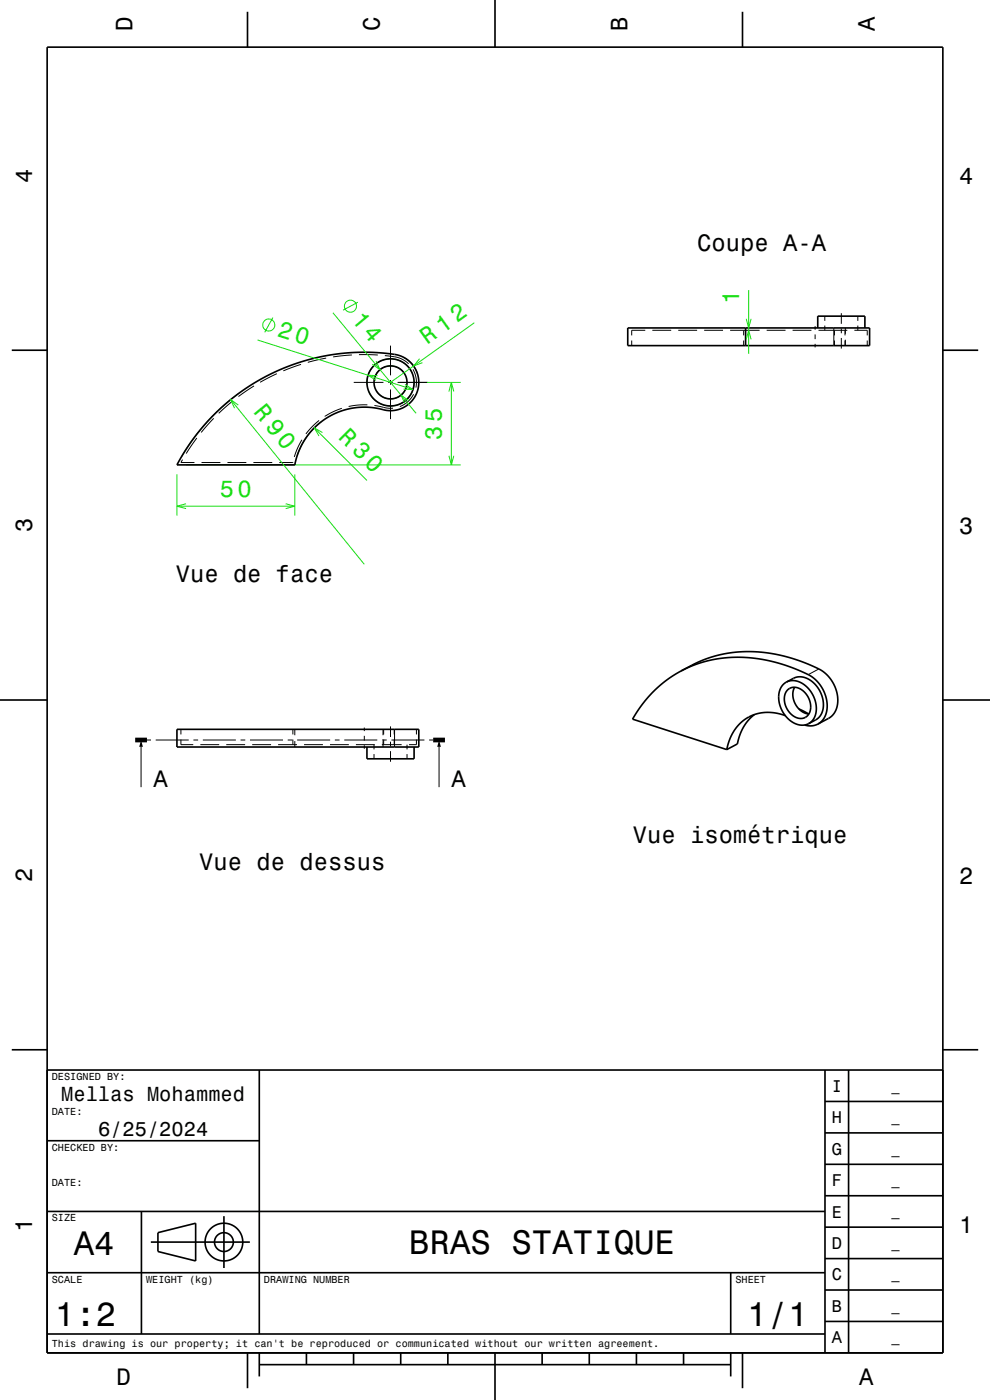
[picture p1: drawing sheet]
<svg xmlns="http://www.w3.org/2000/svg" width="210mm" height="297mm" viewBox="0 0 210 297" stroke-linecap="round" stroke-linejoin="round" font-family="sans-serif">
<g fill="none" stroke="#16de12" stroke-width=".21">
<path d="M54.6 72.1l33 10.5M57.9 67.4l-1.8 3.1M70.6 66.4l17.7 21.3M75.9 64.1l-3.1 1.7M79.8 76.6l.8 1.8-1.6-1.1M80.1 79.7l-2-.1 1.7 1.1M85.6 75.8a6 6 0 0 1 3 3.6M85.8 79.2a3.5 3.5 0 0 0-3.4-1.5 3.5 3.5 0 0 0-2.9 2.4M87.4 79.2a5 5 0 0 0-5.8-2.9 5 5 0 0 0-3.7 5.3M89 76.1l-1.3 1.5 1.9-.7M100.6 68.5l-17.8 12.6M158.3 67.6l.5 2 .5-2"/>
<path d="M158.3 72l.5-1.9 .5 1.9M158.8 61.5v13.6M39.5 98.6h58.2M48.9 84.8l28.4 34.9M50.5 83.5l-3.6 3.1-3 3-3 3.7-2.4 3.6M50.6 85.9l-1.7-1.1 .8 1.8M66.7 90.8l11.2 11.1M68.2 89.5l-1.7 1.4-1.4 1.8-1.2 1.9-.9 2.1M68.4 91.8l-1.7-1 1 1.7M84.8 81.1h12.9M85.9 81.6l1.7 1-2-.1M86.2 82.2a3.5 3.5 0 0 1-2.9 2.4 3.5 3.5 0 0 1-3.4-1.6"/>
<path d="M86.7 85l-1.6-1.2 .8 1.8M87.8 80.7a5 5 0 0 1-3.7 5.3 5 5 0 0 1-5.9-2.9M95.2 83.1l.5-2 .6 2M95.2 96.7l.5 1.9 .6-1.9M95.7 81.1v17.5M37.5 100.6v8.8M37.5 107.4h25M39.5 106.9l-2 .5 2 .5M60.6 106.9l1.9 .5-1.9 .5M62.5 100.6v8.8"/>
<circle cx="57" cy="68.9" r="1.28"/>
<circle cx="74.3" cy="65" r="1.28"/>
</g>
<g fill="none" stroke="#000" stroke-width=".35">
<path d="M10 10h190v277h-190zM52.5 2.5v7.5M105 0v10M157.5 2.5v7.5M2.5 74.3h7.5M133.2 69.6h51.3v3.7h-51.3zM158.2 69.6v3.7M173.5 69.6v-2.5h10v2.5M200 74.3h7.5M45.3 88.1l3.7-3.4 3.9-2.8 4.5-2.6 4.6-1.9 4.8-1.4 5.2-1 4.7-.3 5 .2a7.2 7.2 0 0 1 5.9 2.5 6.1 6.1 0 0 1-.1 7.5 6.1 6.1 0 0 1-7.2 1.8l-2.8-.3-3.2 .3-2.8 .8-2.7 1.5-2.3 1.9-1.8 2.4-1.3 2.4-.9 2.9h-25l1.7-2.9 1.9-2.7 2.2-2.7zM0 148.5h10M37.5 154.7h51.3v3.8h-51.3z"/>
<path d="M77.8 158.5v2.5h10v-2.5M144.5 142.4l2.7-1.3 3-.9 2.9-.6 3.5-.2 3.3 .2 3.2 .6 3.8 1 3.4 1.4a7.5 7.5 0 0 1 4.7 9.4l-.6 .9-.9 .7M144.5 142.4l-3.1 1.9-2.8 2.4-2.3 2.6-2.1 3.3 20 6.4M144.5 142.4l3.6-1.9 2.7-1.1 3.5-.8 3.8-.4 3.7 .2 3.3 .5 3.6 1 3.8 1.5a7.5 7.5 0 0 1 4.8 9.4l-1.1 1.3-2.7 1.5M160 151.6l-1.2 1.1-1.1 1.6-.8 1.6-.5 1.9-2.2 1.2M166.6 151.8l-2.2-.6-2.2-.1-2 .4-1.7 .8-1.6 1.2-1.3 1.7-.8 1.7-.6 2.1M166.8 144.7a4.4 4.4 0 0 1 5.4 2.3 4.8 4.8 0 0 1-.4 6.3l-.3 .2M166.8 144.7a4.4 4.4 0 0 0-1 5.9 4.8 4.8 0 0 0 5.3 3.1l.4-.2M166.8 144.7l1.5-.8a4.4 4.4 0 0 1 5.4 2.3 4.8 4.8 0 0 1-.4 6.3l-1.8 1M167.1 146.3a2.59 2.59 0 0 1 3.8 .8 3.5 3.5 0 0 1 .1 5 3.1 3.1 0 0 1-4.2-2 3.3 3.3 0 0 1 .3-3.8zM168.6 145.8a4.1 4.1 0 0 0 3 5.7M169.5 150.4l2 1.1"/>
<path d="M173.5 153.6a3.7 3.7 0 0 1-2.8 .2M200 148.5h10M2.5 222.7h7.5M10 227h190M55 227v56M175 233.7h25M175 227v60M180 227v60M200 222.7h7.5M10 257h165M10 242h45M30 257v26"/>
<path d="M47.5 258v11M175 253.7h25M175 247h25M175 240.3h25M10 270h165M32 263.5h21M33.5 261.5l8-2v8l-8-2zM155 270v13M175 273.7h25M175 267h25M175 260.3h25M10 283h165"/>
<path d="M52.5 287v7.5M55 289.5h100M55 287v5M65 287v2.5M75 287v2.5M85 287v2.5M95 287v2.5M105 287v10M115 287v2.5M125 287v2.5M135 287v2.5M145 287v2.5"/>
<path d="M155 287v5M157.5 287v7.5M175 280.3h25"/>
<circle cx="82.8" cy="81.1" r="3.5"/>
<circle cx="82.8" cy="81.1" r="5"/>
<circle cx="47.5" cy="263.5" r="2"/>
<circle cx="47.5" cy="263.5" r="4"/>
</g>
<g fill="none" stroke="#000" stroke-width=".21">
<path d="M58.7 79.3l-3.5 1.8M63.9 77.3l-3.8 1.4M69.2 76l-3.9 .9M74.6 75.3l-3.9 .4M76.1 75.2l4 .1M81.6 75.4a7.2 7.2 0 0 1 5.1 1.8M82.8 73.3v6.3M87.6 78.4a5.5 5.5 0 0 1 .6 3.8M134 72.2v1.1M136.9 70.1h-2.9v1.1M138.4 70.1h4M143.9 70.1h4"/>
<path d="M149.4 70.1h4M154.9 70.1h6.2M157.7 70.1v1.1M157.7 72.2v1.1M162.6 70.1h4M168.1 70.1h4M172.9 69.2v.7M172.9 70.9v1M172.9 72.9v.8M173.6 70.1h6.1M175 67.1v1M175 69.1v1"/>
<path d="M176.9 69.6v3.7M177 70.1v1.1M177 72.2v1.1M178.5 66.4v2.3M178.5 69.7v1M178.5 71.7v2.2M179.2 70.1v1.1M179.2 72.2v1.1M179.3 69.6v1.2M179.3 72.1v1.2M181.2 70.1h2.8v1.1M182 67.1v1"/>
<path d="M182 69.1v1M184 72.2v1.1M38.7 97.5l-.3 .6h2.9M41.8 92.9l-2.3 3.3M42.7 98.1h4.1M45.3 88.7l-2.6 3M48.2 98.1h4M49.4 85l-3 2.7M53.7 98.1h4M53.9 81.9l-3.3 2.2M62.1 98v.1h-2.9M64.1 93.3l-1 1.8-.7 1.8"/>
<path d="M67.7 89.2l-1.5 1.3-1.3 1.6M72.5 86.6l-1.8 .8-1.8 .9M75 81.1h6.3M77.9 85.9h-2l-1.9 .3M79.4 86l2.7 .6h1.3M82.3 81.1h1M82.8 80.6v1M82.8 82.6v6.3M84.3 81.1h6.3M87.7 83.6a5.5 5.5 0 0 1-2.9 2.7M29.9 158.4v8.6M31.2 157h.8"/>
<path d="M33 157h7M38.4 154.7v1.1M38.4 156.9v1.1h2.6M41 157h1M42.5 158h4M43 157h7M48 158h4M51 157h1M53 157h7M53.5 158h4M59 158h4M61 157h1"/>
<path d="M62.1 154.7v1.1M62.1 156.9v1.1M62.5 154.7v1.3M62.5 157.2v1.3M63 157h7M64.5 158h4M70 158h4M71 157h1M73 157h7M75.5 158h4M77.3 154.4v.7M77.3 156.1v1"/>
<path d="M77.3 158.1v.7M79.3 158v1M79.3 160v1M81 158h4.2M81 157h1M81.2 154.7v1.3M81.2 157.2v1.3M81.4 154.7v1.1M81.4 156.9v1.1M82.8 154.1v2.3M82.8 157.3v1.1M82.8 159.3v2.3"/>
<path d="M83 157h7M83.6 154.7v1.1M83.6 156.9v1.1M83.7 154.7v3.8M86.3 158v1M86.3 160v1M88.3 156.9v1.1h-1.5M88.3 154.7v1.1M91 157h.9M93.1 158.4v8.6M173.7 141.9l-2.3 1.2"/>
</g>
<path d="M28.7 157h2.5M91.9 157h2.5" fill="none" stroke="#000" stroke-width="1" stroke-linecap="butt"/>
<g fill="#000">
<path d="M29.9 157l.4 1.4h-.8z" fill-rule="evenodd"/>
<path d="M93.1 157l.4 1.4h-.8z" fill-rule="evenodd"/>
</g>
<g font-size="7.2">
<text x="15.7" y="266.3">A4</text>
<text x="86.8" y="266.1">BRAS STATIQUE</text>
<text x="11.7" y="281.3">1:2</text>
<text x="158.5" y="281.3">1/1</text>
</g>
<g font-size="5.1" fill="#16de12">
<text x="74.4" y="67.8" transform="rotate(50 74.4 67.8)">14</text>
<text x="53.6" y="87.4" transform="rotate(51 53.6 87.4)">R 90</text>
<text x="71.6" y="92.9" transform="rotate(45 71.6 92.9)">R 30</text>
</g>
<g font-size="5">
<text x="28.1" y="6.5" transform="rotate(-90 28.1 6.5)">D</text>
<text x="80.6" y="6.5" transform="rotate(-90 80.6 6.5)">C</text>
<text x="133.1" y="6.5" transform="rotate(-90 133.1 6.5)">B</text>
<text x="185.6" y="6.5" transform="rotate(-90 185.6 6.5)">A</text>
<text x="6.8" y="38.7" transform="rotate(-90 6.8 38.7)">4</text>
<text x="203.5" y="39">4</text>
<text x="147.9" y="53.2">Coupe A-A</text>
<text x="6.8" y="112.9" transform="rotate(-90 6.8 112.9)">3</text>
<text x="203.5" y="113.2">3</text>
<text x="37.3" y="123.5">Vue de face</text>
<text x="32.5" y="166.9">A</text>
<text x="95.8" y="166.9">A</text>
<text x="134.2" y="178.7">Vue isométrique</text>
<text x="42.3" y="184.6">Vue de dessus</text>
<text x="6.8" y="187.1" transform="rotate(-90 6.8 187.1)">2</text>
<text x="203.5" y="187.4">2</text>
<text x="6.8" y="261.3" transform="rotate(-90 6.8 261.3)">1</text>
<text x="203.5" y="261.6">1</text>
<text x="24.7" y="293.8">D</text>
<text x="182.2" y="293.8">A</text>
</g>
<g font-size="5" fill="#16de12">
<text x="156.8" y="64.6" transform="rotate(-90 156.8 64.6)">1</text>
<text x="58.7" y="71.3" transform="rotate(18 58.7 71.3)">20</text>
<text x="90.6" y="73.1" transform="rotate(-36 90.6 73.1)">R 12</text>
<text x="93.7" y="93.3" transform="rotate(-90 93.7 93.3)">35</text>
<text x="46.6" y="105.4">50</text>
</g>
<g font-size="4.3">
<text x="13" y="233.5">Mellas Mohammed</text>
<text x="20.8" y="241">6/25/2024</text>
</g>
<g font-size="3.6">
<text x="176.4" y="231.6">I</text>
<text x="176.4" y="238.3">H</text>
<text x="176.4" y="245">G</text>
<text x="176.4" y="251.6">F</text>
<text x="176.4" y="258.3">E</text>
<text x="176.4" y="265">D</text>
<text x="176.4" y="271.6">C</text>
<text x="176.4" y="278.3">B</text>
<text x="176.4" y="285">A</text>
</g>
<g font-size="2.9">
<text x="189.1" y="231.4">_</text>
<text x="189.1" y="238">_</text>
<text x="189.1" y="244.7">_</text>
<text x="189.1" y="251.4">_</text>
<text x="189.1" y="258">_</text>
<text x="189.1" y="264.7">_</text>
<text x="189.1" y="271.4">_</text>
<text x="189.1" y="278">_</text>
<text x="189.1" y="284.7">_</text>
</g>
<g font-size="2.2">
<text x="11" y="229.1">DESIGNED BY:</text>
<text x="11" y="236.6">DATE:</text>
<text x="11" y="244.1">CHECKED BY:</text>
<text x="11" y="251.6">DATE:</text>
<text x="11" y="259.1">SIZE</text>
<text x="11" y="272.1">SCALE</text>
<text x="31" y="272.1">WEIGHT (kg)</text>
<text x="56" y="272.1">DRAWING NUMBER</text>
<text x="156" y="272.1">SHEET</text>
<text x="11" y="285.8">This drawing is our property; it can't be reproduced or communicated without our written agreement.</text>
</g>
</svg>
